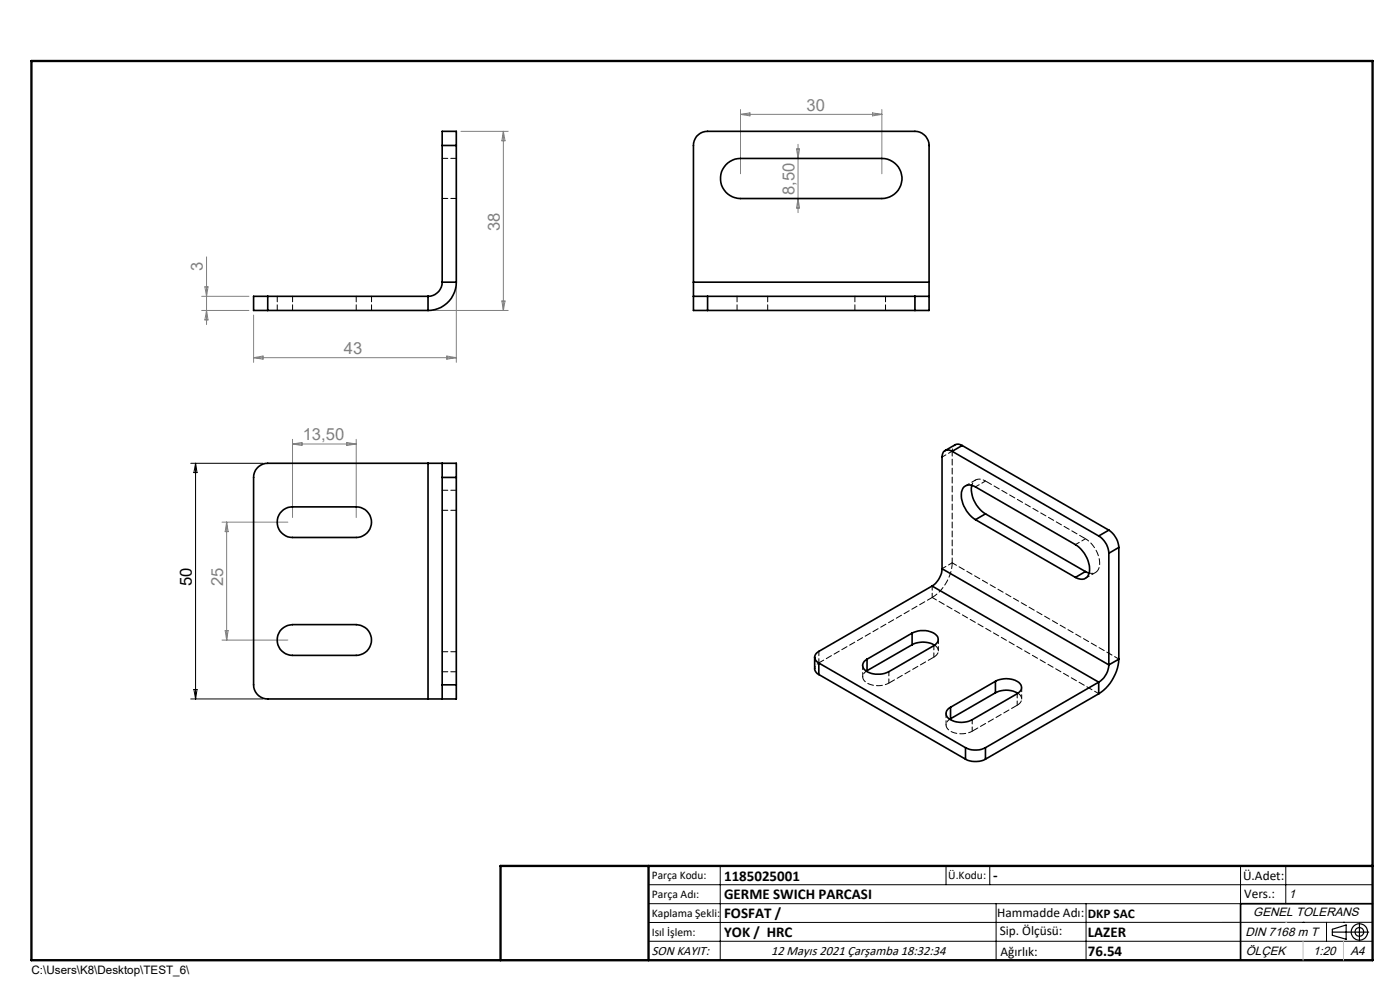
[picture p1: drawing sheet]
<svg xmlns="http://www.w3.org/2000/svg" width="297mm" height="210mm" viewBox="0 0 297 210" stroke-linecap="round" stroke-linejoin="round" font-family="sans-serif">
<g fill="none" stroke="#000" stroke-width=".25">
<path d="M282.6 197.7h7.8M282.6 197.1l3-.9v3l-3-.8zM288.4 195.8v3.8M106.2 203.7h185"/>
<circle cx="288.4" cy="197.7" r="1.74"/>
<circle cx="288.4" cy="197.7" r=".93"/>
</g>
<g fill="none" stroke="#000" stroke-width=".21">
<path d="M40.5 98.3h15.3M41.5 98.3v50M41.5 98.3l.3 2h-.7zM40.5 148.3h15.3M41.1 146.3h.7l-.3 2zM137.6 187.7h153.6M137.6 191.7h153.6M137.6 199.7h153.6M152.8 183.7v20M200.7 183.7v4M210 183.7v4M211.3 191.7v12"/>
<path d="M230.4 191.7v12M263.2 183.7v20M272.8 183.7v8M276.4 195.6h.1M281.4 195.6v4.1M285 195.6h.1M291.2 195.6l-153.6 .1"/>
</g>
<g fill="none" stroke="#000" stroke-width=".35">
<path d="M93.8 30.9v-3h3v3M93.8 30.9v29M93.8 30.9h3M96.8 30.9v29M154 35l.9-.8a3.7 3.7 0 0 1 2.2-.6h30a4.3 4.3 0 0 1 4.3 4.3 4.3 4.3 0 0 1-4.3 4.2h-30a4.3 4.3 0 0 1-3.9-2.5 4.3 4.3 0 0 1 .8-4.6zM93.8 59.9a2.99 2.99 0 0 1-3 3M93.8 59.9h3M96.8 59.9a6 6 0 0 1-6 6M147.1 59.9v3M147.1 59.9v-29a2.92 2.92 0 0 1 3-3h44a3 3 0 0 1 3 3v29M147.1 59.9h50M197.1 59.9v3"/>
<path d="M56.8 62.9h-3v3h3M56.8 62.9v3M56.8 62.9h34M56.8 65.9h34M90.8 62.9v3M147.1 62.9h3M147.1 62.9v3h3M150.1 62.9h44M150.1 65.9h44M150.1 62.9v3M194.1 62.9h3M194.1 62.9v3"/>
<path d="M197.1 62.9v3h-3M90.8 98.3h3M90.8 98.3h-34a2.99 2.99 0 0 0-3 3v44a2.99 2.99 0 0 0 3 3h34M90.8 98.3v50M93.8 98.3v3M93.8 98.3h3v3M202 95.7a1.32 1.32 0 0 0-1.5-.1 1.32 1.32 0 0 0-.7 1.4v23.6M202 95.7l31.1 18M204.1 94.5a1.47 1.47 0 0 0-1.5-.1l-2.1 1.2M204.1 94.5l-2.1 1.2M204.1 94.5l31.1 18M59.8 108.5a3.2 3.2 0 0 1 2.3-1h13.5a3.2 3.2 0 0 1 3.2 3.3 3.2 3.2 0 0 1-3.2 3.2h-13.5a3.2 3.2 0 0 1-3-2 3.2 3.2 0 0 1 .7-3.5z"/>
<path d="M93.8 101.3v44M93.8 101.3h3M96.8 101.3v44M206.2 102.9a6.2 6.2 0 0 0 2.9 6.1M206.9 110.2a6.1 6.1 0 0 1-2.8-6.2 1.74 1.74 0 0 1 2.8-.7l21.2 12.2a6.1 6.1 0 0 1 2.9 6.3 1.64 1.64 0 0 1-2.4 .9l-.5-.2M206.9 110.2l21.2 12.3M209.1 109l-2.2 1.2M209.1 109l21.2 12.2M233.1 113.7a4.6 4.6 0 0 1 2.1 3.7M235.2 112.5a4.9 4.9 0 0 1 2.1 3.6M235.2 112.5l-2.1 1.2M235.2 117.4v23.6"/>
<path d="M237.3 116.1l-2.1 1.3M237.3 116.1v23.7M59.8 133.4l1.2-.7 1.1-.2h13.5a3.3 3.3 0 0 1 3.2 3.3 3.3 3.3 0 0 1-3.2 3.2h-13.5a3.3 3.3 0 0 1-3-2 3.3 3.3 0 0 1 .7-3.6zM172.8 139.4v2.6l.3 .6 .6 .5M183.9 139.8v2.5M193.5 134.3a4.5 4.5 0 0 1 5.4 .7l.1 .9-.6 .8-9.8 5.8a4.7 4.7 0 0 1-5.3-.5 1.37 1.37 0 0 1 .6-2.2M193.5 136.8a4.9 4.9 0 0 1 4.8 .1M193.5 134.3l-9.6 5.5M193.5 134.3v2.5M193.5 136.8l-9.6 5.5M197.7 124.3l-24 13.9a1.3 1.3 0 0 0-.9 1.2 1.3 1.3 0 0 0 .9 1.2M197.7 124.3l35.4 20.4"/>
<path d="M199.8 120.6a4.8 4.8 0 0 1-2.1 3.7M199.8 120.6l35.4 20.4M230.3 121.2l.7 .4M230.3 121.2l-2.2 1.3M237.3 139.8a9.5 9.5 0 0 1-4.2 7.4M237.3 139.8l-2.1 1.2M90.8 148.3h3M93.8 145.3v3M93.8 145.3h3M96.8 145.3v3h-3M173.7 140.6l31.1 18M173.7 140.6v2.5"/>
<path d="M173.7 143.1l31.1 17.9M183.9 142.3l-.1 .1M201.6 150v2.5M201.6 152.5l-.1 .1M204.8 158.6a4.7 4.7 0 0 0 4.3 0M204.8 158.6v2.4M209.1 158.6v2.4M211.2 144.5a4.7 4.7 0 0 1 5.2 .5 1.35 1.35 0 0 1-.6 2.2l-9.6 5.5a4.7 4.7 0 0 1-5.2-.5 1.35 1.35 0 0 1 .6-2.2M211.2 147a4.9 4.9 0 0 1 4.7 .1M211.2 144.5l-9.6 5.5M211.2 144.5v2.5M211.2 147l-9.6 5.5"/>
<path d="M233.1 144.7l-24 13.9M233.1 144.7v2.5M233.1 147.2l-24 13.8M235.2 141a4.6 4.6 0 0 1-2.1 3.7M204.8 161a4.7 4.7 0 0 0 4.3 0M291.2 191.7h-28v12"/>
</g>
<path d="M6.7 12.9h284.5v190.8h-284.5zM137.6 183.7v20M291.2 183.7h-185v20" fill="none" stroke="#000" stroke-width=".5"/>
<path d="M276.4 199.7v4M285 199.7v4" fill="none" stroke="#c0c0c0" stroke-width=".21"/>
<path d="M272.8 195.6h.1" fill="none" stroke="#c0c0c0" stroke-width=".25"/>
<g fill="none" stroke="#808080" stroke-width=".21">
<path d="M97.8 27.9h10M106.8 27.9v38M106.8 27.9l.3 2h-.6zM157.1 23.2v13.7M157.1 24.3h30M157.1 24.3l2-.4v.7zM169 31.6h.6l-.3 2zM169.3 30.6v14.5M185.1 23.9l2 .4-2 .3zM187.1 23.2v13.7M43.8 54.5v14.4M169.3 42.1l.3 2h-.6z"/>
<path d="M42.8 65.9h10M42.8 62.9h10M43.5 60.8h.6l-.3 2.1zM43.8 65.9l.3 2h-.6zM53.8 66.8v10.1M53.8 75.9h43M53.8 75.9l2-.4v.7zM91.8 65.9h16M94.8 75.5l2 .4-2 .3zM96.8 60.8v16.1M106.5 63.8h.6l-.3 2.1zM62.1 93.2v16.6"/>
<path d="M62.1 94.2h13.5M62.1 94.2l2-.3v.6zM73.6 93.9l2 .3-2 .3zM75.6 93.2v16.6M47.1 110.8h14M48.1 110.8v25M48.1 110.8l.3 2h-.6zM47.1 135.8h14M47.8 133.8h.6l-.3 2z"/>
</g>
<g fill="none" stroke="#000" stroke-width=".21" stroke-dasharray="1.3 .6" stroke-dashoffset=".1">
<path d="M96.8 33.6h-3M96.8 42.1h-3M58.8 62.8v3M62.1 65.8v-3M75.6 62.8v3M78.8 65.8v-3M156.4 62.8v3M162.9 65.8v-3M181.4 62.8v3M187.9 65.8v-3M96.8 108.2h-3M96.8 104h-3"/>
<path d="M96.8 138.2h-3M197.8 126.7l-24.1 13.9M93.8 142.5h3"/>
</g>
<g fill="none" stroke="#000" stroke-width=".21" stroke-dasharray="1.3 .6" stroke-dashoffset=".4">
<path d="M199.9 96.9l2.1-1.2M206.9 101.8l-2.1 1.3M209.1 102l-2.1 1.3M230.3 114.3l-2.1 1.2M197.8 124.3v2.4M198.1 136.9v2.5M199.1 138.1v-2.5M199.9 120.6l2.1-1.2M230.3 122.7l2.1-1.3M173.7 140.6v-2.4M183 141.1v2.5M183.8 142.3a1.37 1.37 0 0 0-.8 1.4 1.37 1.37 0 0 0 1 1.2 5.1 5.1 0 0 0 4.6 0"/>
<path d="M188.6 144.9v-2.4M200.7 151.3v2.5M201.5 152.6a1.37 1.37 0 0 0-.8 1.3 1.37 1.37 0 0 0 .9 1.2 5.1 5.1 0 0 0 4.6 0M206.2 155.1v-2.4M215.8 147.1v2.5M216.7 148.3v-2.5"/>
</g>
<path d="M231.1 121.6a1.7 1.7 0 0 0 2.2-1.9 6.6 6.6 0 0 0-3-5.4" fill="none" stroke="#000" stroke-width=".21" stroke-dasharray="1.3 .6" stroke-dashoffset=".5"/>
<path d="M188.6 144.9l9.5-5.5M206.2 155.1l9.6-5.5" fill="none" stroke="#000" stroke-width=".21" stroke-dasharray="1.3 .6" stroke-dashoffset="-.1"/>
<path d="M230.3 114.3l-21.2-12.3" fill="none" stroke="#000" stroke-width=".21" stroke-dasharray="1.3 .6" stroke-dashoffset="-.2"/>
<path d="M197.8 126.7a9.4 9.4 0 0 0 4.2-7.3M198.1 139.4a1.37 1.37 0 0 0 1-1.2 1.37 1.37 0 0 0-.8-1.4M215.8 149.6a1.37 1.37 0 0 0 .9-1.2 1.37 1.37 0 0 0-.7-1.4" fill="none" stroke="#000" stroke-width=".21" stroke-dasharray="1.3 .6"/>
<path d="M202 95.7v23.7M237.4 139.8l-35.4-20.4M233.1 147.1l-35.3-20.4" fill="none" stroke="#000" stroke-width=".21" stroke-dasharray="1.3 .6" stroke-dashoffset=".2"/>
<path d="M202 95.7l.1-.8 .5-.6M172.8 141.8l.3-.7 .6-.5" fill="none" stroke="#000" stroke-width=".21" stroke-dasharray="1.3 .6" stroke-dashoffset=".8"/>
<path d="M209.1 102a1.76 1.76 0 0 0-2.9 .9" fill="none" stroke="#000" stroke-width=".21" stroke-dasharray="1.3 .6" stroke-dashoffset=".7"/>
<g font-size="3.5" fill="#808080">
<text x="171.1" y="23.4">30</text>
<text x="168.5" y="41.4" transform="rotate(-90 168.5 41.4)">8,50</text>
<text x="106" y="49" transform="rotate(-90 106 49)">38</text>
<text x="43" y="57.4" transform="rotate(-90 43 57.4)">3</text>
<text x="73" y="75.1">43</text>
<text x="64.2" y="93.4">13,50</text>
<text x="47.3" y="124.3" transform="rotate(-90 47.3 124.3)">25</text>
</g>
<text font-size="3.5" x="40.7" y="124.3" transform="rotate(-90 40.7 124.3)">50</text>
<g font-size="3.2">
<text x="153.6" y="186.8">1185025001</text>
<text x="153.6" y="190.8">GERME SWICH PARCASI</text>
<text x="210.7" y="186.6">-</text>
<text x="153.6" y="194.8">FOSFAT /</text>
<text x="153.6" y="198.8">YOK / HRC</text>
<text x="230.8" y="198.7">LAZER</text>
<text x="230.8" y="202.8">76.54</text>
</g>
<g font-size="2.8">
<text x="263.7" y="186.7">Ü.Adet:</text>
<text x="263.9" y="190.5">Vers.:</text>
<text x="211.5" y="194.5">Hammadde Adı:</text>
<text x="230.8" y="194.7">DKP SAC</text>
<text x="138.3" y="202.6">SON KAYIT:</text>
<text x="163.6" y="202.6">12 Mayıs 2021 Çarşamba 18:32:34</text>
<text x="212.1" y="198.4">Sip. Ölçüsü:</text>
<text x="212.2" y="202.7">Ağırlık:</text>
</g>
<g font-size="2.6">
<text x="273.4" y="190.4">1</text>
<text x="265.9" y="194.4">GENEL TOLERANS</text>
<text x="264.2" y="198.5">DIN 7168 m T</text>
<text x="264.3" y="202.6">ÖLÇEK</text>
<text x="278.5" y="202.6">1:20</text>
<text x="286.5" y="202.6">A4</text>
</g>
<g font-size="2.5">
<text x="138.3" y="186.4">Parça Kodu:</text>
<text x="138.3" y="190.5">Parça Adı:</text>
<text x="201.2" y="186.5">Ü.Kodu:</text>
<text x="138.3" y="194.5">Kaplama Şekli:</text>
<text x="138.3" y="198.6">Isıl İşlem:</text>
<text x="6.7" y="206.7">C:\Users\K8\Desktop\TEST_6\</text>
</g>
</svg>
